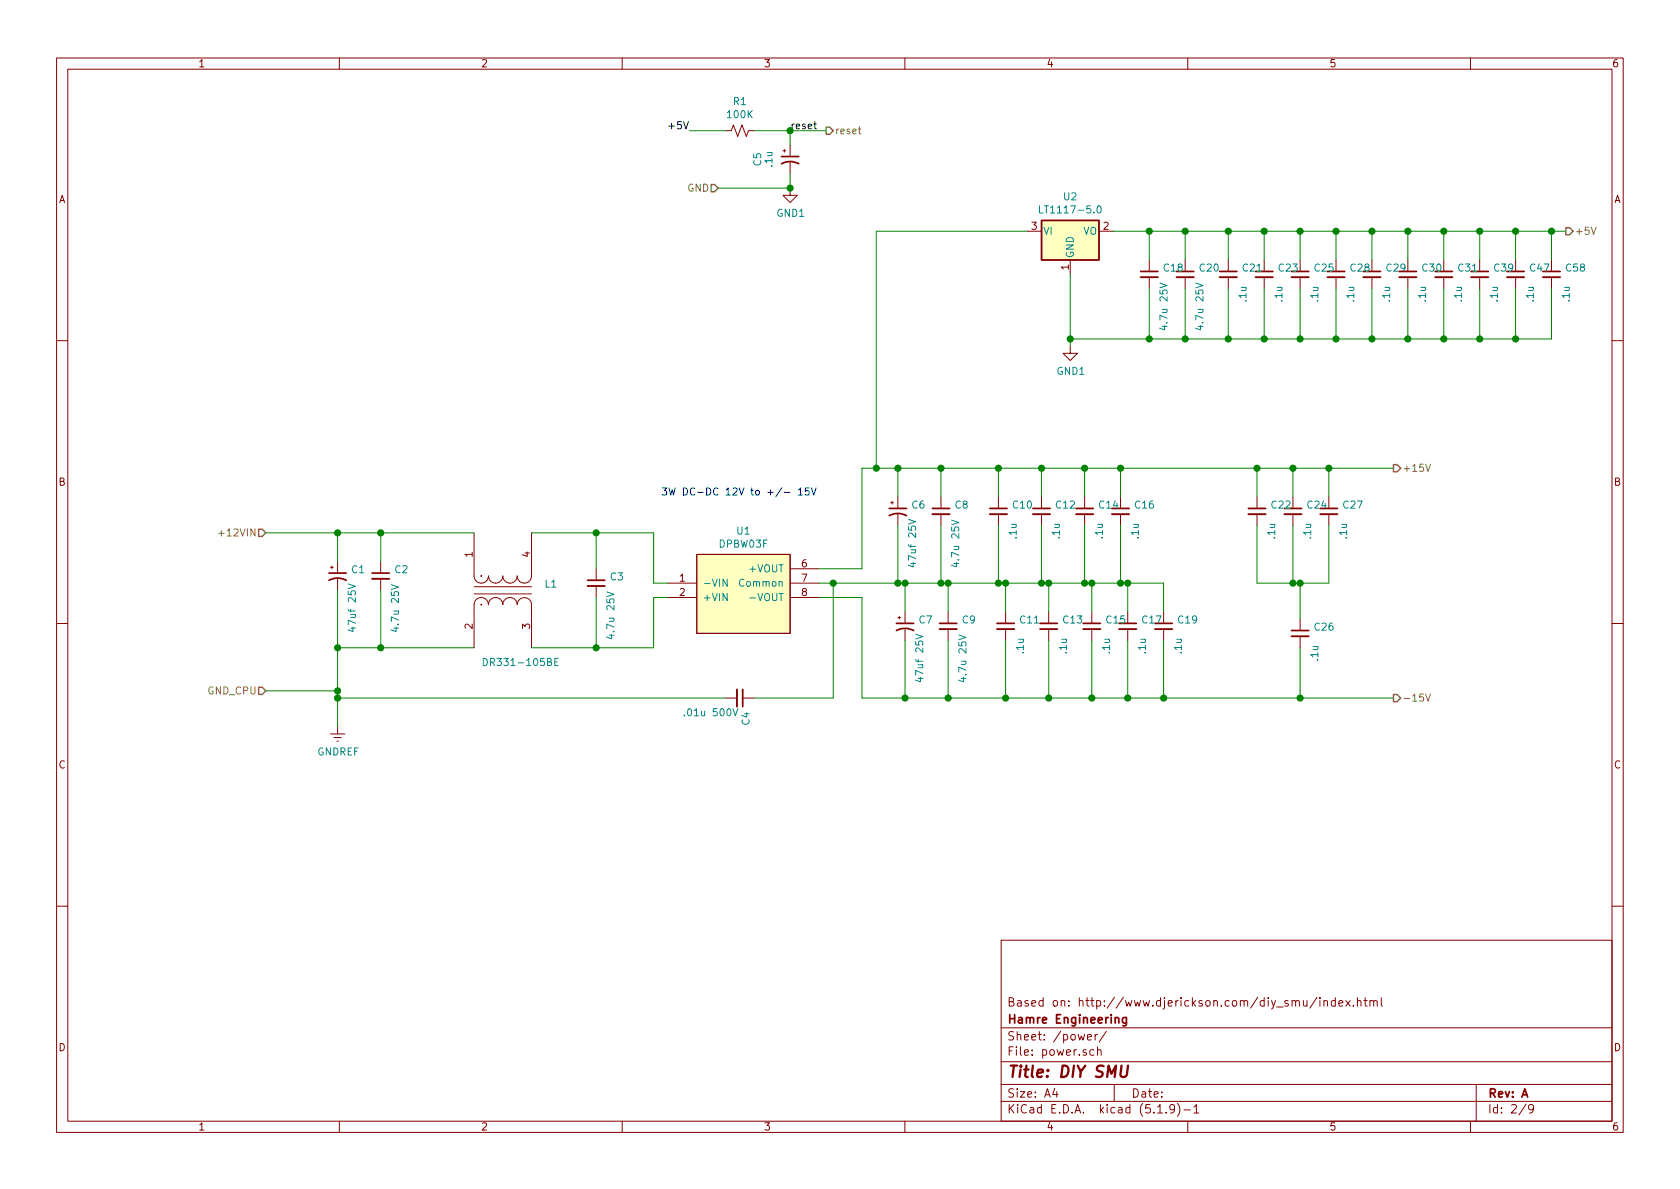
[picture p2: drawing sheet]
EESchema Schematic File Version 4
EELAYER 30 0
EELAYER END
$Descr A4 11693 8268
encoding utf-8
Sheet 2 9
Title "DIY SMU"
Date ""
Rev "A"
Comp "Hamre Engineering"
Comment1 "Based on: http://www.djerickson.com/diy_smu/index.html"
Comment2 ""
Comment3 ""
Comment4 ""
$EndDescr
$Comp
L power:GND1 #PWR?
U 1 1
P 7450 2400
AR Path="/604E9A30" Ref="#PWR?"  Part="1" 
AR Path="/6046F04F/604E9A30" Ref="#PWR04"  Part="1" 
F 0 "#PWR04" H 7450 2150 50  0001 C CNN
F 1 "GND1" H 7455 2227 50  0000 C CNN
F 2 "" H 7450 2400 50  0001 C CNN
F 3 "" H 7450 2400 50  0001 C CNN
	1    7450 2400
	1    0    0    -1  
$EndComp
$Comp
L power:GNDREF #PWR?
U 1 1
P 2350 5050
AR Path="/604E9EDC" Ref="#PWR?"  Part="1" 
AR Path="/6046F04F/604E9EDC" Ref="#PWR02"  Part="1" 
F 0 "#PWR02" H 2350 4800 50  0001 C CNN
F 1 "GNDREF" H 2355 4877 50  0000 C CNN
F 2 "" H 2350 5050 50  0001 C CNN
F 3 "" H 2350 5050 50  0001 C CNN
	1    2350 5050
	1    0    0    -1  
$EndComp
$Comp
L Device:CP1_Small C1
U 1 1
P 2350 4000
F 0 "C1" H 2441 4046 50  0000 L CNN
F 1 "47uf 25V" V 2450 3600 50  0000 L CNN
F 2 "Capacitors_SMD:CP_Elec_6.3x7.7" H 2350 4000 50  0001 C CNN
F 3 "~" H 2350 4000 50  0001 C CNN
F 4 "Panasonic" H 2350 4000 50  0001 C CNN "manufacturer"
F 5 "EEE-1EA470WP" H 2350 4000 50  0001 C CNN "partnr"
F 6 "Panasonic" H 2350 4000 50  0001 C CNN "Manufacturer"
	1    2350 4000
	1    0    0    -1  
$EndComp
Wire Wire Line
	1850 3700 2350 3700
Wire Wire Line
	2350 3700 2350 3900
Wire Wire Line
	2350 4100 2350 4500
$Comp
L Device:C_Small C2
U 1 1
P 2650 4000
F 0 "C2" H 2742 4046 50  0000 L CNN
F 1 "4.7u 25V" V 2750 3600 50  0000 L CNN
F 2 "Capacitors_SMD:C_0603" H 2650 4000 50  0001 C CNN
F 3 "~" H 2650 4000 50  0001 C CNN
F 4 "Taiyo Yuden" H 2650 4000 50  0001 C CNN "Manufacturer"
F 5 "TMK107BBJ475KA-T" H 2650 4000 50  0001 C CNN "partnr"
	1    2650 4000
	1    0    0    -1  
$EndComp
Wire Wire Line
	2350 3700 2650 3700
Wire Wire Line
	2650 3700 2650 3900
Connection ~ 2350 3700
Wire Wire Line
	2650 4100 2650 4500
Wire Wire Line
	2650 4500 2350 4500
Connection ~ 2350 4500
Wire Wire Line
	2350 4500 2350 4800
$Comp
L Device:C_Small C3
U 1 1
P 4150 4050
F 0 "C3" H 4242 4096 50  0000 L CNN
F 1 "4.7u 25V" V 4250 3650 50  0000 L CNN
F 2 "Capacitors_SMD:C_0603" H 4150 4050 50  0001 C CNN
F 3 "~" H 4150 4050 50  0001 C CNN
F 4 "Taiyo Yuden" H 4150 4050 50  0001 C CNN "Manufacturer"
F 5 "TMK107BBJ475KA-T" H 4150 4050 50  0001 C CNN "partnr"
	1    4150 4050
	1    0    0    -1  
$EndComp
Wire Wire Line
	3300 3700 2650 3700
Connection ~ 2650 3700
Wire Wire Line
	3300 4500 2650 4500
Connection ~ 2650 4500
$Comp
L parts:DR331-105BE L1
U 1 1
P 3500 4100
F 0 "L1" V 3454 3812 50  0000 R CNN
F 1 "DR331-105BE" V 4000 4250 50  0000 R CNN
F 2 "DYI SMU:dr331" H 3500 4100 50  0001 C CNN
F 3 "https://www.bourns.com/pdfs/DR331.pdf" H 3500 4100 50  0001 C CNN
F 4 "Bourns" V 3500 4100 50  0001 C CNN "manufacturer"
F 5 "Bourns Inc." H 3500 4100 50  0001 C CNN "Manufacturer"
F 6 "DR331-105BE" H 3500 4100 50  0001 C CNN "partnr"
	1    3500 4100
	0    -1   1    0   
$EndComp
Wire Wire Line
	3700 4500 4150 4500
Wire Wire Line
	4150 4500 4150 4150
Wire Wire Line
	4150 3950 4150 3700
Wire Wire Line
	4150 3700 3700 3700
Connection ~ 4150 3700
Wire Wire Line
	4550 4500 4150 4500
Connection ~ 4150 4500
Wire Wire Line
	4550 4150 4550 4500
Wire Wire Line
	4650 4150 4550 4150
Wire Wire Line
	4150 3700 4550 3700
Wire Wire Line
	4550 4050 4650 4050
Wire Wire Line
	4550 3700 4550 4050
$Comp
L parts:DPBW03F U1
U 1 1
P 5200 4100
F 0 "U1" H 5175 4515 50  0000 C CNN
F 1 "DPBW03F" H 5175 4424 50  0000 C CNN
F 2 "SamacSys_Parts:DPBW03F15" H 5200 4100 50  0001 C CNN
F 3 "https://www.meanwellusa.com/productPdf.aspx?i=794" H 5200 4100 50  0001 C CNN
F 4 "MEAN WELL USA Inc." H 5200 4100 50  0001 C CNN "Manufacturer"
F 5 "DPBW03F-15" H 5200 4100 50  0001 C CNN "partnr"
	1    5200 4100
	1    0    0    -1  
$EndComp
Text Notes 4600 3450 0    50   ~ 0
3W DC-DC 12V to +/- 15V\n
$Comp
L Device:C_Small C4
U 1 1
P 5150 4850
F 0 "C4" H 5242 4896 50  0000 L CNN
F 1 ".01u 500V" V 5250 4450 50  0000 L CNN
F 2 "Capacitors_SMD:C_0805" H 5150 4850 50  0001 C CNN
F 3 "~" H 5150 4850 50  0001 C CNN
F 4 "Würth Elektronik " H 5150 4850 50  0001 C CNN "Manufacturer"
F 5 "885342207014" H 5150 4850 50  0001 C CNN "partnr"
	1    5150 4850
	0    1    1    0   
$EndComp
Wire Wire Line
	5250 4850 5800 4850
Wire Wire Line
	5800 4850 5800 4050
Wire Wire Line
	5800 4050 5700 4050
Wire Wire Line
	5050 4850 2350 4850
Connection ~ 2350 4850
Wire Wire Line
	2350 4850 2350 5050
Wire Wire Line
	5800 4050 6250 4050
Connection ~ 5800 4050
$Comp
L Device:C_Small C8
U 1 1
P 6550 3550
F 0 "C8" H 6642 3596 50  0000 L CNN
F 1 "4.7u 25V" V 6650 3150 50  0000 L CNN
F 2 "Capacitors_SMD:C_0603" H 6550 3550 50  0001 C CNN
F 3 "~" H 6550 3550 50  0001 C CNN
F 4 "Taiyo Yuden" H 6550 3550 50  0001 C CNN "Manufacturer"
F 5 "TMK107BBJ475KA-T" H 6550 3550 50  0001 C CNN "partnr"
	1    6550 3550
	1    0    0    -1  
$EndComp
$Comp
L Device:CP1_Small C6
U 1 1
P 6250 3550
F 0 "C6" H 6341 3596 50  0000 L CNN
F 1 "47uf 25V" V 6350 3150 50  0000 L CNN
F 2 "Capacitors_SMD:CP_Elec_6.3x7.7" H 6250 3550 50  0001 C CNN
F 3 "~" H 6250 3550 50  0001 C CNN
F 4 "Panasonic" H 6250 3550 50  0001 C CNN "manufacturer"
F 5 "EEE-1EA470WP" H 6250 3550 50  0001 C CNN "partnr"
F 6 "Panasonic" H 6250 3550 50  0001 C CNN "Manufacturer"
	1    6250 3550
	1    0    0    -1  
$EndComp
Wire Wire Line
	5700 3950 6000 3950
Wire Wire Line
	6000 3950 6000 3250
Wire Wire Line
	6000 3250 6100 3250
Wire Wire Line
	6250 3450 6250 3250
Connection ~ 6250 3250
Wire Wire Line
	6250 3250 6550 3250
Wire Wire Line
	6250 3650 6250 4050
Connection ~ 6250 4050
Wire Wire Line
	6250 4050 6300 4050
Wire Wire Line
	6550 3450 6550 3250
Connection ~ 6550 3250
Wire Wire Line
	6550 3250 6950 3250
Wire Wire Line
	6550 3650 6550 4050
Connection ~ 6550 4050
$Comp
L Device:C_Small C10
U 1 1
P 6950 3550
F 0 "C10" H 7042 3596 50  0000 L CNN
F 1 ".1u" V 7050 3350 50  0000 L CNN
F 2 "Capacitors_SMD:C_0603" H 6950 3550 50  0001 C CNN
F 3 "~" H 6950 3550 50  0001 C CNN
F 4 "Samsung Electro-Mechanics" H 6950 3550 50  0001 C CNN "Manufacturer"
F 5 "CL10B104KB8NNNL" H 6950 3550 50  0001 C CNN "partnr"
	1    6950 3550
	1    0    0    -1  
$EndComp
$Comp
L Device:C_Small C12
U 1 1
P 7250 3550
F 0 "C12" H 7342 3596 50  0000 L CNN
F 1 ".1u" V 7350 3350 50  0000 L CNN
F 2 "Capacitors_SMD:C_0603" H 7250 3550 50  0001 C CNN
F 3 "~" H 7250 3550 50  0001 C CNN
F 4 "Samsung Electro-Mechanics" H 7250 3550 50  0001 C CNN "Manufacturer"
F 5 "CL10B104KB8NNNL" H 7250 3550 50  0001 C CNN "partnr"
	1    7250 3550
	1    0    0    -1  
$EndComp
$Comp
L Device:C_Small C14
U 1 1
P 7550 3550
F 0 "C14" H 7642 3596 50  0000 L CNN
F 1 ".1u" V 7650 3350 50  0000 L CNN
F 2 "Capacitors_SMD:C_0603" H 7550 3550 50  0001 C CNN
F 3 "~" H 7550 3550 50  0001 C CNN
F 4 "Samsung Electro-Mechanics" H 7550 3550 50  0001 C CNN "Manufacturer"
F 5 "CL10B104KB8NNNL" H 7550 3550 50  0001 C CNN "partnr"
	1    7550 3550
	1    0    0    -1  
$EndComp
$Comp
L Device:C_Small C16
U 1 1
P 7800 3550
F 0 "C16" H 7892 3596 50  0000 L CNN
F 1 ".1u" V 7900 3350 50  0000 L CNN
F 2 "Capacitors_SMD:C_0603" H 7800 3550 50  0001 C CNN
F 3 "~" H 7800 3550 50  0001 C CNN
F 4 "Samsung Electro-Mechanics" H 7800 3550 50  0001 C CNN "Manufacturer"
F 5 "CL10B104KB8NNNL" H 7800 3550 50  0001 C CNN "partnr"
	1    7800 3550
	1    0    0    -1  
$EndComp
Wire Wire Line
	6950 3650 6950 4050
Connection ~ 6950 4050
Wire Wire Line
	7250 3650 7250 4050
Connection ~ 7250 4050
Wire Wire Line
	7550 3650 7550 4050
Connection ~ 7550 4050
Wire Wire Line
	7550 4050 7600 4050
Wire Wire Line
	7800 3650 7800 4050
Wire Wire Line
	6950 3450 6950 3250
Connection ~ 6950 3250
Wire Wire Line
	6950 3250 7250 3250
Wire Wire Line
	7250 3450 7250 3250
Connection ~ 7250 3250
Wire Wire Line
	7250 3250 7550 3250
Wire Wire Line
	7550 3450 7550 3250
Connection ~ 7550 3250
Wire Wire Line
	7550 3250 7800 3250
Wire Wire Line
	7800 3450 7800 3250
Connection ~ 7800 3250
Wire Wire Line
	5700 4150 6000 4150
Wire Wire Line
	6000 4150 6000 4850
Wire Wire Line
	6000 4850 6300 4850
$Comp
L Device:C_Small C9
U 1 1
P 6600 4350
F 0 "C9" H 6692 4396 50  0000 L CNN
F 1 "4.7u 25V" V 6700 3950 50  0000 L CNN
F 2 "Capacitors_SMD:C_0603" H 6600 4350 50  0001 C CNN
F 3 "~" H 6600 4350 50  0001 C CNN
F 4 "Taiyo Yuden" H 6600 4350 50  0001 C CNN "Manufacturer"
F 5 "TMK107BBJ475KA-T" H 6600 4350 50  0001 C CNN "partnr"
	1    6600 4350
	1    0    0    -1  
$EndComp
$Comp
L Device:CP1_Small C7
U 1 1
P 6300 4350
F 0 "C7" H 6391 4396 50  0000 L CNN
F 1 "47uf 25V" V 6400 3950 50  0000 L CNN
F 2 "Capacitors_SMD:CP_Elec_6.3x7.7" H 6300 4350 50  0001 C CNN
F 3 "~" H 6300 4350 50  0001 C CNN
F 4 "Panasonic" H 6300 4350 50  0001 C CNN "manufacturer"
F 5 "EEE-1EA470WP" H 6300 4350 50  0001 C CNN "partnr"
F 6 "Panasonic" H 6300 4350 50  0001 C CNN "Manufacturer"
	1    6300 4350
	1    0    0    -1  
$EndComp
Wire Wire Line
	6300 4450 6300 4850
Wire Wire Line
	6600 4250 6600 4050
Wire Wire Line
	6600 4450 6600 4850
$Comp
L Device:C_Small C11
U 1 1
P 7000 4350
F 0 "C11" H 7092 4396 50  0000 L CNN
F 1 ".1u" V 7100 4150 50  0000 L CNN
F 2 "Capacitors_SMD:C_0603" H 7000 4350 50  0001 C CNN
F 3 "~" H 7000 4350 50  0001 C CNN
F 4 "Samsung Electro-Mechanics" H 7000 4350 50  0001 C CNN "Manufacturer"
F 5 "CL10B104KB8NNNL" H 7000 4350 50  0001 C CNN "partnr"
	1    7000 4350
	1    0    0    -1  
$EndComp
$Comp
L Device:C_Small C13
U 1 1
P 7300 4350
F 0 "C13" H 7392 4396 50  0000 L CNN
F 1 ".1u" V 7400 4150 50  0000 L CNN
F 2 "Capacitors_SMD:C_0603" H 7300 4350 50  0001 C CNN
F 3 "~" H 7300 4350 50  0001 C CNN
F 4 "Samsung Electro-Mechanics" H 7300 4350 50  0001 C CNN "Manufacturer"
F 5 "CL10B104KB8NNNL" H 7300 4350 50  0001 C CNN "partnr"
	1    7300 4350
	1    0    0    -1  
$EndComp
$Comp
L Device:C_Small C15
U 1 1
P 7600 4350
F 0 "C15" H 7692 4396 50  0000 L CNN
F 1 ".1u" V 7700 4150 50  0000 L CNN
F 2 "Capacitors_SMD:C_0603" H 7600 4350 50  0001 C CNN
F 3 "~" H 7600 4350 50  0001 C CNN
F 4 "Samsung Electro-Mechanics" H 7600 4350 50  0001 C CNN "Manufacturer"
F 5 "CL10B104KB8NNNL" H 7600 4350 50  0001 C CNN "partnr"
	1    7600 4350
	1    0    0    -1  
$EndComp
$Comp
L Device:C_Small C17
U 1 1
P 7850 4350
F 0 "C17" H 7942 4396 50  0000 L CNN
F 1 ".1u" V 7950 4150 50  0000 L CNN
F 2 "Capacitors_SMD:C_0603" H 7850 4350 50  0001 C CNN
F 3 "~" H 7850 4350 50  0001 C CNN
F 4 "Samsung Electro-Mechanics" H 7850 4350 50  0001 C CNN "Manufacturer"
F 5 "CL10B104KB8NNNL" H 7850 4350 50  0001 C CNN "partnr"
	1    7850 4350
	1    0    0    -1  
$EndComp
Wire Wire Line
	7000 4450 7000 4850
Wire Wire Line
	7300 4450 7300 4850
Wire Wire Line
	7600 4450 7600 4850
Wire Wire Line
	7850 4450 7850 4850
Wire Wire Line
	7000 4250 7000 4050
Wire Wire Line
	7300 4250 7300 4050
Wire Wire Line
	7600 4250 7600 4050
Wire Wire Line
	7850 4250 7850 4050
Connection ~ 6300 4050
Wire Wire Line
	6300 4050 6550 4050
Wire Wire Line
	6550 4050 6600 4050
Connection ~ 6600 4050
Wire Wire Line
	6600 4050 6950 4050
Wire Wire Line
	6950 4050 7000 4050
Wire Wire Line
	6300 4050 6300 4250
Connection ~ 7000 4050
Wire Wire Line
	7000 4050 7250 4050
Wire Wire Line
	7250 4050 7300 4050
Connection ~ 7300 4050
Wire Wire Line
	7300 4050 7550 4050
Connection ~ 7600 4050
Wire Wire Line
	7600 4050 7800 4050
Wire Wire Line
	7850 4050 7800 4050
Connection ~ 7800 4050
Connection ~ 6300 4850
Wire Wire Line
	6300 4850 6600 4850
Connection ~ 6600 4850
Wire Wire Line
	6600 4850 7000 4850
Connection ~ 7000 4850
Wire Wire Line
	7000 4850 7300 4850
Connection ~ 7300 4850
Wire Wire Line
	7300 4850 7600 4850
Connection ~ 7600 4850
Wire Wire Line
	7600 4850 7850 4850
Connection ~ 7850 4850
$Comp
L Device:C_Small C19
U 1 1
P 8100 4350
F 0 "C19" H 8192 4396 50  0000 L CNN
F 1 ".1u" V 8200 4150 50  0000 L CNN
F 2 "Capacitors_SMD:C_0603" H 8100 4350 50  0001 C CNN
F 3 "~" H 8100 4350 50  0001 C CNN
F 4 "Samsung Electro-Mechanics" H 8100 4350 50  0001 C CNN "Manufacturer"
F 5 "CL10B104KB8NNNL" H 8100 4350 50  0001 C CNN "partnr"
	1    8100 4350
	1    0    0    -1  
$EndComp
Wire Wire Line
	8100 4450 8100 4850
Wire Wire Line
	8100 4250 8100 4050
Wire Wire Line
	7850 4050 8100 4050
Connection ~ 7850 4050
Wire Wire Line
	7850 4850 8100 4850
Connection ~ 8100 4850
$Comp
L Device:C_Small C22
U 1 1
P 8750 3550
F 0 "C22" H 8842 3596 50  0000 L CNN
F 1 ".1u" V 8850 3350 50  0000 L CNN
F 2 "Capacitors_SMD:C_0603" H 8750 3550 50  0001 C CNN
F 3 "~" H 8750 3550 50  0001 C CNN
F 4 "Samsung Electro-Mechanics" H 8750 3550 50  0001 C CNN "Manufacturer"
F 5 "CL10B104KB8NNNL" H 8750 3550 50  0001 C CNN "partnr"
	1    8750 3550
	1    0    0    -1  
$EndComp
Wire Wire Line
	8750 3650 8750 4050
Wire Wire Line
	8750 3450 8750 3250
$Comp
L Device:C_Small C24
U 1 1
P 9000 3550
F 0 "C24" H 9092 3596 50  0000 L CNN
F 1 ".1u" V 9100 3350 50  0000 L CNN
F 2 "Capacitors_SMD:C_0603" H 9000 3550 50  0001 C CNN
F 3 "~" H 9000 3550 50  0001 C CNN
F 4 "Samsung Electro-Mechanics" H 9000 3550 50  0001 C CNN "Manufacturer"
F 5 "CL10B104KB8NNNL" H 9000 3550 50  0001 C CNN "partnr"
	1    9000 3550
	1    0    0    -1  
$EndComp
$Comp
L Device:C_Small C27
U 1 1
P 9250 3550
F 0 "C27" H 9342 3596 50  0000 L CNN
F 1 ".1u" V 9350 3350 50  0000 L CNN
F 2 "Capacitors_SMD:C_0603" H 9250 3550 50  0001 C CNN
F 3 "~" H 9250 3550 50  0001 C CNN
F 4 "Samsung Electro-Mechanics" H 9250 3550 50  0001 C CNN "Manufacturer"
F 5 "CL10B104KB8NNNL" H 9250 3550 50  0001 C CNN "partnr"
	1    9250 3550
	1    0    0    -1  
$EndComp
Wire Wire Line
	9000 3650 9000 4050
Wire Wire Line
	9250 3650 9250 4050
Wire Wire Line
	9000 3450 9000 3250
Wire Wire Line
	9250 3450 9250 3250
$Comp
L Device:C_Small C26
U 1 1
P 9050 4400
F 0 "C26" H 9142 4446 50  0000 L CNN
F 1 ".1u" V 9150 4200 50  0000 L CNN
F 2 "Capacitors_SMD:C_0603" H 9050 4400 50  0001 C CNN
F 3 "~" H 9050 4400 50  0001 C CNN
F 4 "Samsung Electro-Mechanics" H 9050 4400 50  0001 C CNN "Manufacturer"
F 5 "CL10B104KB8NNNL" H 9050 4400 50  0001 C CNN "partnr"
	1    9050 4400
	1    0    0    -1  
$EndComp
Wire Wire Line
	7800 3250 8750 3250
Connection ~ 8750 3250
Wire Wire Line
	8750 3250 9000 3250
Connection ~ 9000 3250
Wire Wire Line
	9000 3250 9250 3250
Connection ~ 9250 3250
Wire Wire Line
	9250 3250 9700 3250
Wire Wire Line
	8750 4050 9000 4050
Connection ~ 9000 4050
Wire Wire Line
	9000 4050 9050 4050
Connection ~ 9050 4050
Wire Wire Line
	9050 4050 9250 4050
Wire Wire Line
	9050 4050 9050 4300
Wire Wire Line
	9050 4500 9050 4850
Connection ~ 9050 4850
Wire Wire Line
	9050 4850 9700 4850
Wire Wire Line
	8100 4850 9050 4850
$Comp
L Regulator_Linear:LT1117-5.0 U2
U 1 1
P 7450 1600
F 0 "U2" H 7450 1842 50  0000 C CNN
F 1 "LT1117-5.0" H 7450 1751 50  0000 C CNN
F 2 "TO_SOT_Packages_SMD:SOT-223" H 7450 1600 50  0001 C CNN
F 3 "https://www.analog.com/media/en/technical-documentation/data-sheets/1117fd.pdf" H 7450 1600 50  0001 C CNN
F 4 "ON Semi" H 7450 1600 50  0001 C CNN "Manufacturer"
F 5 "NCP1117LPST50T3G" H 7450 1600 50  0001 C CNN "partnr"
	1    7450 1600
	1    0    0    -1  
$EndComp
Wire Wire Line
	7450 1900 7450 2350
Wire Wire Line
	7150 1600 6100 1600
Wire Wire Line
	6100 1600 6100 3250
Connection ~ 6100 3250
Wire Wire Line
	6100 3250 6250 3250
Wire Wire Line
	7750 1600 8000 1600
$Comp
L Device:C_Small C18
U 1 1
P 8000 1900
F 0 "C18" H 8092 1946 50  0000 L CNN
F 1 "4.7u 25V" V 8100 1500 50  0000 L CNN
F 2 "Capacitors_SMD:C_0603" H 8000 1900 50  0001 C CNN
F 3 "~" H 8000 1900 50  0001 C CNN
F 4 "Taiyo Yuden" H 8000 1900 50  0001 C CNN "Manufacturer"
F 5 "TMK107BBJ475KA-T" H 8000 1900 50  0001 C CNN "partnr"
	1    8000 1900
	1    0    0    -1  
$EndComp
$Comp
L Device:C_Small C20
U 1 1
P 8250 1900
F 0 "C20" H 8342 1946 50  0000 L CNN
F 1 "4.7u 25V" V 8350 1500 50  0000 L CNN
F 2 "Capacitors_SMD:C_0603" H 8250 1900 50  0001 C CNN
F 3 "~" H 8250 1900 50  0001 C CNN
F 4 "Taiyo Yuden" H 8250 1900 50  0001 C CNN "Manufacturer"
F 5 "TMK107BBJ475KA-T" H 8250 1900 50  0001 C CNN "partnr"
	1    8250 1900
	1    0    0    -1  
$EndComp
$Comp
L Device:C_Small C21
U 1 1
P 8550 1900
F 0 "C21" H 8642 1946 50  0000 L CNN
F 1 ".1u" V 8650 1700 50  0000 L CNN
F 2 "Capacitors_SMD:C_0603" H 8550 1900 50  0001 C CNN
F 3 "~" H 8550 1900 50  0001 C CNN
F 4 "Samsung Electro-Mechanics" H 8550 1900 50  0001 C CNN "Manufacturer"
F 5 "CL10B104KB8NNNL" H 8550 1900 50  0001 C CNN "partnr"
	1    8550 1900
	1    0    0    -1  
$EndComp
$Comp
L Device:C_Small C23
U 1 1
P 8800 1900
F 0 "C23" H 8892 1946 50  0000 L CNN
F 1 ".1u" V 8900 1700 50  0000 L CNN
F 2 "Capacitors_SMD:C_0603" H 8800 1900 50  0001 C CNN
F 3 "~" H 8800 1900 50  0001 C CNN
F 4 "Samsung Electro-Mechanics" H 8800 1900 50  0001 C CNN "Manufacturer"
F 5 "CL10B104KB8NNNL" H 8800 1900 50  0001 C CNN "partnr"
	1    8800 1900
	1    0    0    -1  
$EndComp
$Comp
L Device:C_Small C25
U 1 1
P 9050 1900
F 0 "C25" H 9142 1946 50  0000 L CNN
F 1 ".1u" V 9150 1700 50  0000 L CNN
F 2 "Capacitors_SMD:C_0603" H 9050 1900 50  0001 C CNN
F 3 "~" H 9050 1900 50  0001 C CNN
F 4 "Samsung Electro-Mechanics" H 9050 1900 50  0001 C CNN "Manufacturer"
F 5 "CL10B104KB8NNNL" H 9050 1900 50  0001 C CNN "partnr"
	1    9050 1900
	1    0    0    -1  
$EndComp
$Comp
L Device:C_Small C28
U 1 1
P 9300 1900
F 0 "C28" H 9392 1946 50  0000 L CNN
F 1 ".1u" V 9400 1700 50  0000 L CNN
F 2 "Capacitors_SMD:C_0603" H 9300 1900 50  0001 C CNN
F 3 "~" H 9300 1900 50  0001 C CNN
F 4 "Samsung Electro-Mechanics" H 9300 1900 50  0001 C CNN "Manufacturer"
F 5 "CL10B104KB8NNNL" H 9300 1900 50  0001 C CNN "partnr"
	1    9300 1900
	1    0    0    -1  
$EndComp
$Comp
L Device:C_Small C29
U 1 1
P 9550 1900
F 0 "C29" H 9642 1946 50  0000 L CNN
F 1 ".1u" V 9650 1700 50  0000 L CNN
F 2 "Capacitors_SMD:C_0603" H 9550 1900 50  0001 C CNN
F 3 "~" H 9550 1900 50  0001 C CNN
F 4 "Samsung Electro-Mechanics" H 9550 1900 50  0001 C CNN "Manufacturer"
F 5 "CL10B104KB8NNNL" H 9550 1900 50  0001 C CNN "partnr"
	1    9550 1900
	1    0    0    -1  
$EndComp
$Comp
L Device:C_Small C30
U 1 1
P 9800 1900
F 0 "C30" H 9892 1946 50  0000 L CNN
F 1 ".1u" V 9900 1700 50  0000 L CNN
F 2 "Capacitors_SMD:C_0603" H 9800 1900 50  0001 C CNN
F 3 "~" H 9800 1900 50  0001 C CNN
F 4 "Samsung Electro-Mechanics" H 9800 1900 50  0001 C CNN "Manufacturer"
F 5 "CL10B104KB8NNNL" H 9800 1900 50  0001 C CNN "partnr"
	1    9800 1900
	1    0    0    -1  
$EndComp
$Comp
L Device:C_Small C31
U 1 1
P 10050 1900
F 0 "C31" H 10142 1946 50  0000 L CNN
F 1 ".1u" V 10150 1700 50  0000 L CNN
F 2 "Capacitors_SMD:C_0603" H 10050 1900 50  0001 C CNN
F 3 "~" H 10050 1900 50  0001 C CNN
F 4 "Samsung Electro-Mechanics" H 10050 1900 50  0001 C CNN "Manufacturer"
F 5 "CL10B104KB8NNNL" H 10050 1900 50  0001 C CNN "partnr"
	1    10050 1900
	1    0    0    -1  
$EndComp
Wire Wire Line
	7450 2350 8000 2350
Wire Wire Line
	10050 2350 10050 2000
Connection ~ 7450 2350
Wire Wire Line
	7450 2350 7450 2400
Wire Wire Line
	10050 1800 10050 1600
Connection ~ 10050 1600
Wire Wire Line
	10050 1600 10300 1600
Wire Wire Line
	9800 1800 9800 1600
Connection ~ 9800 1600
Wire Wire Line
	9800 1600 10050 1600
Wire Wire Line
	9550 1800 9550 1600
Connection ~ 9550 1600
Wire Wire Line
	9550 1600 9800 1600
Wire Wire Line
	9300 1800 9300 1600
Connection ~ 9300 1600
Wire Wire Line
	9300 1600 9550 1600
Wire Wire Line
	9050 1800 9050 1600
Connection ~ 9050 1600
Wire Wire Line
	9050 1600 9300 1600
Wire Wire Line
	8800 1800 8800 1600
Connection ~ 8800 1600
Wire Wire Line
	8800 1600 9050 1600
Wire Wire Line
	8550 1800 8550 1600
Connection ~ 8550 1600
Wire Wire Line
	8550 1600 8800 1600
Wire Wire Line
	8250 1600 8250 1800
Connection ~ 8250 1600
Wire Wire Line
	8250 1600 8550 1600
Wire Wire Line
	8000 1800 8000 1600
Connection ~ 8000 1600
Wire Wire Line
	8000 1600 8250 1600
Wire Wire Line
	8000 2000 8000 2350
Connection ~ 8000 2350
Wire Wire Line
	8000 2350 8250 2350
Wire Wire Line
	8250 2000 8250 2350
Connection ~ 8250 2350
Wire Wire Line
	8250 2350 8550 2350
Wire Wire Line
	8550 2000 8550 2350
Connection ~ 8550 2350
Wire Wire Line
	8550 2350 8800 2350
Wire Wire Line
	8800 2000 8800 2350
Connection ~ 8800 2350
Wire Wire Line
	8800 2350 9050 2350
Wire Wire Line
	9050 2000 9050 2350
Connection ~ 9050 2350
Wire Wire Line
	9050 2350 9300 2350
Wire Wire Line
	9300 2000 9300 2350
Connection ~ 9300 2350
Wire Wire Line
	9300 2350 9550 2350
Wire Wire Line
	9550 2000 9550 2350
Connection ~ 9550 2350
Wire Wire Line
	9550 2350 9800 2350
Wire Wire Line
	9800 2000 9800 2350
Connection ~ 9800 2350
Wire Wire Line
	9800 2350 10050 2350
Text HLabel 1850 3700 0    50   Input ~ 0
+12VIN
Text HLabel 9700 3250 2    50   Output ~ 0
+15V
Text HLabel 9700 4850 2    50   Output ~ 0
-15V
$Comp
L Device:CP1_Small C5
U 1 1
P 5500 1100
F 0 "C5" V 5272 1100 50  0000 C CNN
F 1 ".1u" V 5350 1100 50  0000 C CNN
F 2 "Capacitors_SMD:C_0603" H 5500 1100 50  0001 C CNN
F 3 "~" H 5500 1100 50  0001 C CNN
F 4 "Samsung Electro-Mechanics" H 5500 1100 50  0001 C CNN "Manufacturer"
F 5 "CL10B104KB8NNNL" H 5500 1100 50  0001 C CNN "partnr"
	1    5500 1100
	1    0    0    -1  
$EndComp
$Comp
L Device:R_Small_US R1
U 1 1
P 5150 900
F 0 "R1" V 4945 900 50  0000 C CNN
F 1 "100K" V 5036 900 50  0000 C CNN
F 2 "Resistors_SMD:R_0603" H 5150 900 50  0001 C CNN
F 3 "~" H 5150 900 50  0001 C CNN
F 4 "Yageo" H 5150 900 50  0001 C CNN "Manufacturer"
F 5 "RC0603JR-07100KL" H 5150 900 50  0001 C CNN "partnr"
	1    5150 900 
	0    1    1    0   
$EndComp
Wire Wire Line
	5250 900  5500 900 
Wire Wire Line
	5500 900  5500 1000
Wire Wire Line
	5500 900  5750 900 
Connection ~ 5500 900 
$Comp
L power:GND1 #PWR03
U 1 1
P 5500 1300
F 0 "#PWR03" H 5500 1050 50  0001 C CNN
F 1 "GND1" H 5505 1127 50  0000 C CNN
F 2 "" H 5500 1300 50  0001 C CNN
F 3 "" H 5500 1300 50  0001 C CNN
	1    5500 1300
	1    0    0    -1  
$EndComp
Wire Wire Line
	5500 1300 5500 1200
Text Label 5500 900  0    50   ~ 0
reset
Text Label 4800 900  2    50   ~ 0
+5V
Wire Wire Line
	5050 900  4800 900 
Text HLabel 5750 900  2    50   Output ~ 0
reset
Wire Wire Line
	1850 4800 2350 4800
Connection ~ 2350 4800
Wire Wire Line
	2350 4800 2350 4850
Text HLabel 1850 4800 0    50   Input ~ 0
GND_CPU
Wire Wire Line
	5000 1300 5500 1300
Text HLabel 5000 1300 0    50   Input ~ 0
GND
Connection ~ 5500 1300
Text HLabel 10900 1600 2    50   Output ~ 0
+5V
$Comp
L Device:C_Small C39
U 1 1
P 10300 1900
F 0 "C39" H 10392 1946 50  0000 L CNN
F 1 ".1u" V 10400 1700 50  0000 L CNN
F 2 "Capacitors_SMD:C_0603" H 10300 1900 50  0001 C CNN
F 3 "~" H 10300 1900 50  0001 C CNN
F 4 "Samsung Electro-Mechanics" H 10300 1900 50  0001 C CNN "Manufacturer"
F 5 "CL10B104KB8NNNL" H 10300 1900 50  0001 C CNN "partnr"
	1    10300 1900
	1    0    0    -1  
$EndComp
$Comp
L Device:C_Small C47
U 1 1
P 10550 1900
F 0 "C47" H 10642 1946 50  0000 L CNN
F 1 ".1u" V 10650 1700 50  0000 L CNN
F 2 "Capacitors_SMD:C_0603" H 10550 1900 50  0001 C CNN
F 3 "~" H 10550 1900 50  0001 C CNN
F 4 "Samsung Electro-Mechanics" H 10550 1900 50  0001 C CNN "Manufacturer"
F 5 "CL10B104KB8NNNL" H 10550 1900 50  0001 C CNN "partnr"
	1    10550 1900
	1    0    0    -1  
$EndComp
$Comp
L Device:C_Small C58
U 1 1
P 10800 1900
F 0 "C58" H 10892 1946 50  0000 L CNN
F 1 ".1u" V 10900 1700 50  0000 L CNN
F 2 "Capacitors_SMD:C_0603" H 10800 1900 50  0001 C CNN
F 3 "~" H 10800 1900 50  0001 C CNN
F 4 "Samsung Electro-Mechanics" H 10800 1900 50  0001 C CNN "Manufacturer"
F 5 "CL10B104KB8NNNL" H 10800 1900 50  0001 C CNN "partnr"
	1    10800 1900
	1    0    0    -1  
$EndComp
Wire Wire Line
	10800 2350 10800 2000
Wire Wire Line
	10550 1800 10550 1600
Wire Wire Line
	10300 1800 10300 1600
Wire Wire Line
	10300 2000 10300 2350
Wire Wire Line
	10550 2000 10550 2350
Connection ~ 10300 1600
Wire Wire Line
	10300 1600 10550 1600
Connection ~ 10550 1600
Wire Wire Line
	10550 1600 10800 1600
Wire Wire Line
	10800 1800 10800 1600
Connection ~ 10800 1600
Wire Wire Line
	10800 1600 10900 1600
Wire Wire Line
	10800 2350 10550 2350
Connection ~ 10050 2350
Connection ~ 10300 2350
Wire Wire Line
	10300 2350 10050 2350
Connection ~ 10550 2350
Wire Wire Line
	10550 2350 10300 2350
$EndSCHEMATC
